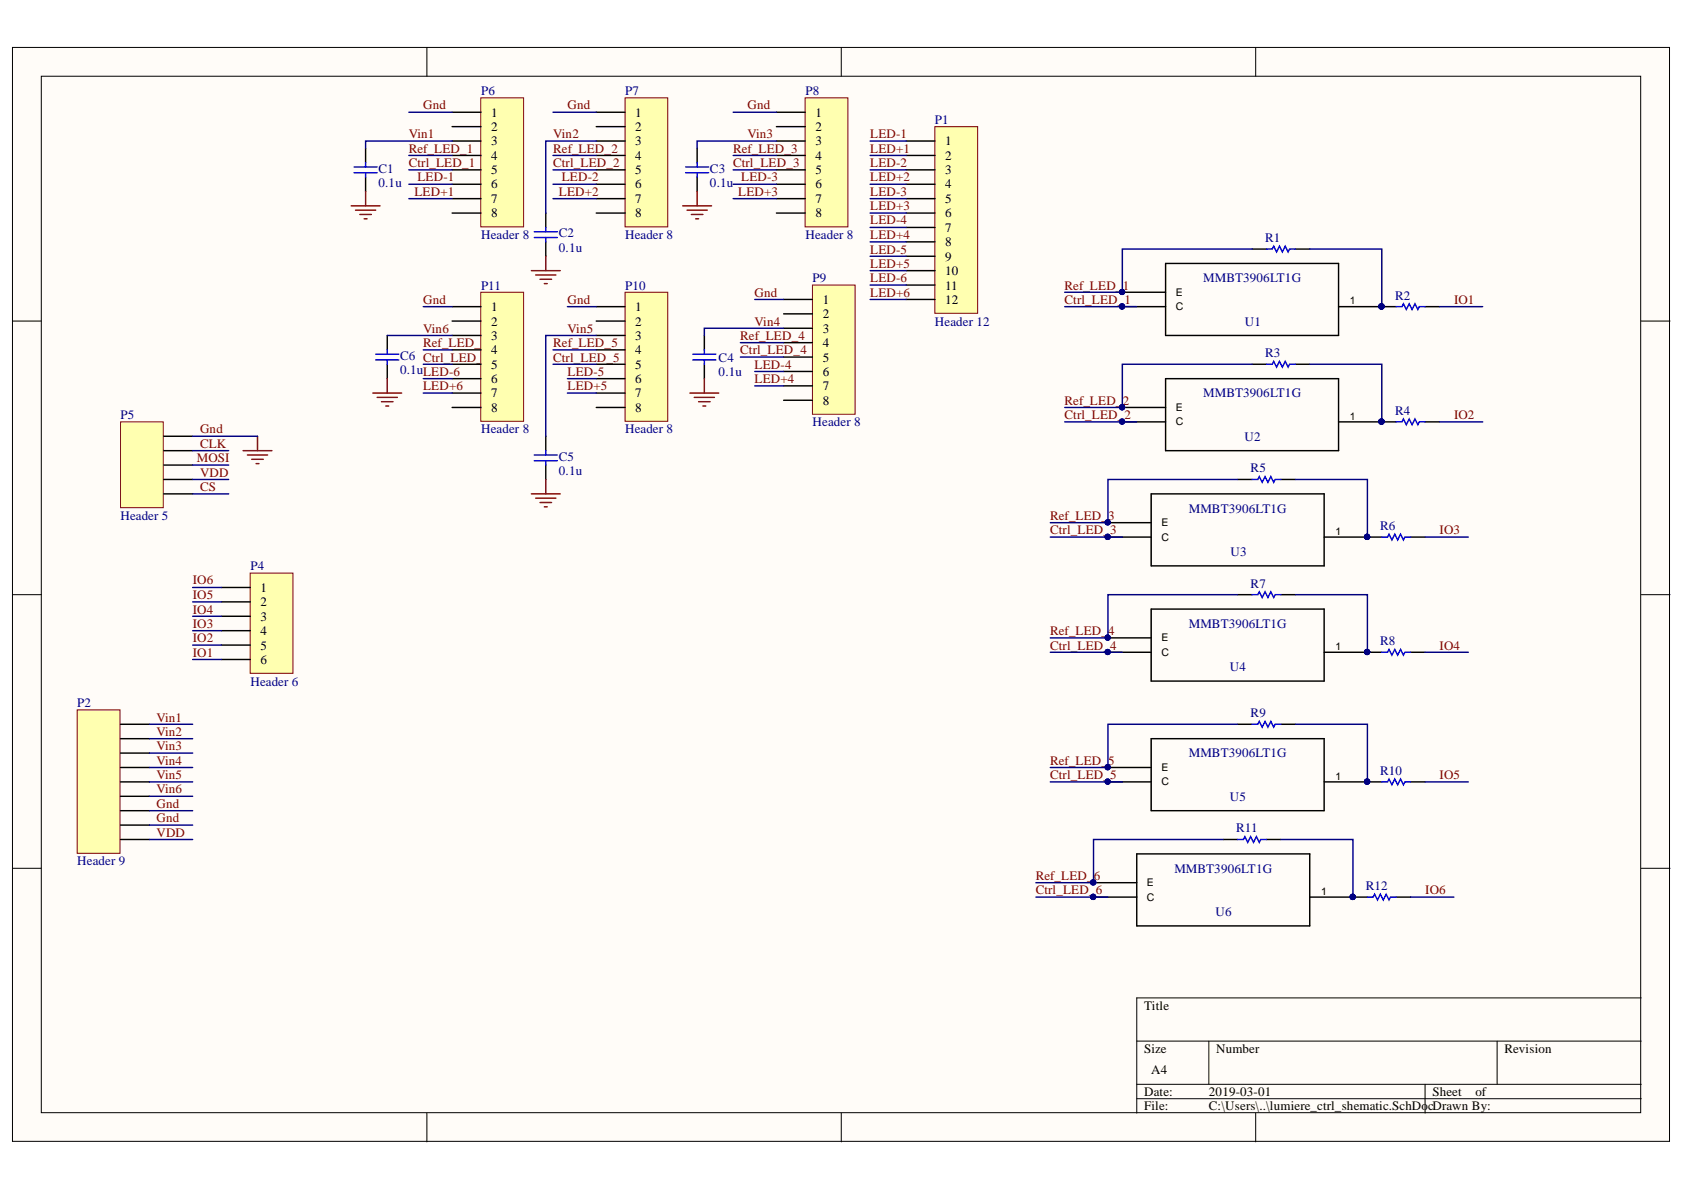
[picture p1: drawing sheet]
# Altium project Lumiere_ctrl_altium.PrjPcb
1 sheet, 34 parts. Net scope: global (net labels, ports and power ports of the same name join across sheets).
Board file: ctrl_lumier_pcb_backup.PcbDoc

## Sheet lumiere_ctrl_shematic.SchDoc
size A4

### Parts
C1  value 0.1u  [CC1206N]  (hidden comment: CapSMD)
C2  value 0.1u  [CC1206N]  (hidden comment: CapSMD)
C3  value 0.1u  [CC1206N]  (hidden comment: CapSMD)
C4  value 0.1u  [CC1206N]  (hidden comment: CapSMD)
C5  value 0.1u  [CC1206N]  (hidden comment: CapSMD)
C6  value 0.1u  [CC1206N]  (hidden comment: CapSMD)
P1  Header 12  [Terminal block 12 pos]
P2  Header 9  [Terminal block 9 pos]
P4  Header 6  [HDR1X6]
P5  Header 5  [HDR1X5]
P6  Header 8  [HDR1X8]
P7  Header 8  [HDR1X8]
P8  Header 8  [HDR1X8]
P9  Header 8  [HDR1X8]
P10  Header 8  [HDR1X8]
P11  Header 8  [HDR1X8]
R1  ResSMD  [STA_RMCF1206]  (value not drawn)
R2  ResSMD  [STA_RMCF1206]  (value not drawn)
R3  ResSMD  [STA_RMCF1206]  (value not drawn)
R4  ResSMD  [STA_RMCF1206]  (value not drawn)
R5  ResSMD  [STA_RMCF1206]  (value not drawn)
R6  ResSMD  [STA_RMCF1206]  (value not drawn)
R7  ResSMD  [STA_RMCF1206]  (value not drawn)
R8  ResSMD  [STA_RMCF1206]  (value not drawn)
R9  ResSMD  [STA_RMCF1206]  (value not drawn)
R10  ResSMD  [STA_RMCF1206]  (value not drawn)
R11  ResSMD  [STA_RMCF1206]  (value not drawn)
R12  ResSMD  [STA_RMCF1206]  (value not drawn)
U1  MMBT3906LT1G  [SOT-23]
U2  MMBT3906LT1G  [SOT-23]
U3  MMBT3906LT1G  [SOT-23]
U4  MMBT3906LT1G  [SOT-23]
U5  MMBT3906LT1G  [SOT-23]
U6  MMBT3906LT1G  [SOT-23]

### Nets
Gnd: C1.1 C2.1 C3.1 C4.1 C5.1 C6.1 P2.2 P2.3 P5.5 P6.1 P7.1 P8.1 P9.1 P10.1 P11.1
CLK: P5.4
CS: P5.1
Ctrl_LED_1: P6.5 U1.3(C)
Ctrl_LED_2: P7.5 U2.3(C)
Ctrl_LED_3: P8.5 U3.3(C)
Ctrl_LED_4: P9.5 U4.3(C)
Ctrl_LED_5: P10.5 U5.3(C)
Ctrl_LED_6: P11.5 U6.3(C)
IO1: P4.6 R2.1
IO2: P4.5 R4.1
IO3: P4.4 R6.1
IO4: P4.3 R8.1
IO5: P4.2 R10.1
IO6: P4.1 R12.1
LED+1: P1.2 P6.7
LED+2: P1.4 P7.7
LED+3: P1.6 P8.7
LED+4: P1.8 P9.7
LED+5: P1.10 P10.7
LED+6: P1.12 P11.7
LED-1: P1.1 P6.6
LED-2: P1.3 P7.6
LED-3: P1.5 P8.6
LED-4: P1.7 P9.6
LED-5: P1.9 P10.6
LED-6: P1.11 P11.6
MOSI: P5.3
Ref_LED_1: P6.4 R1.2 U1.2(E)
Ref_LED_2: P7.4 R3.2 U2.2(E)
Ref_LED_3: P8.4 R5.2 U3.2(E)
Ref_LED_4: P9.4 R7.2 U4.2(E)
Ref_LED_5: P10.4 R9.2 U5.2(E)
Ref_LED_6: P11.4 R11.2 U6.2(E)
VDD: P2.1 P5.2
Vin1: C1.2 P2.9 P6.3
Vin2: C2.2 P2.8 P7.3
Vin3: C3.2 P2.7 P8.3
Vin4: C4.2 P2.6 P9.3
Vin5: C5.2 P2.5 P10.3
Vin6: C6.2 P2.4 P11.3
NetR1_1: R1.1 R2.2 U1.1(B)
NetR3_1: R3.1 R4.2 U2.1(B)
NetR5_1: R5.1 R6.2 U3.1(B)
NetR7_1: R7.1 R8.2 U4.1(B)
NetR9_1: R9.1 R10.2 U5.1(B)
NetR11_1: R11.1 R12.2 U6.1(B)

Not connected (* = marked no-connect by the designer): P6 2 8; P7 2 8; P8 2 8; P9 2 8; P10 2 8; P11 2 8
